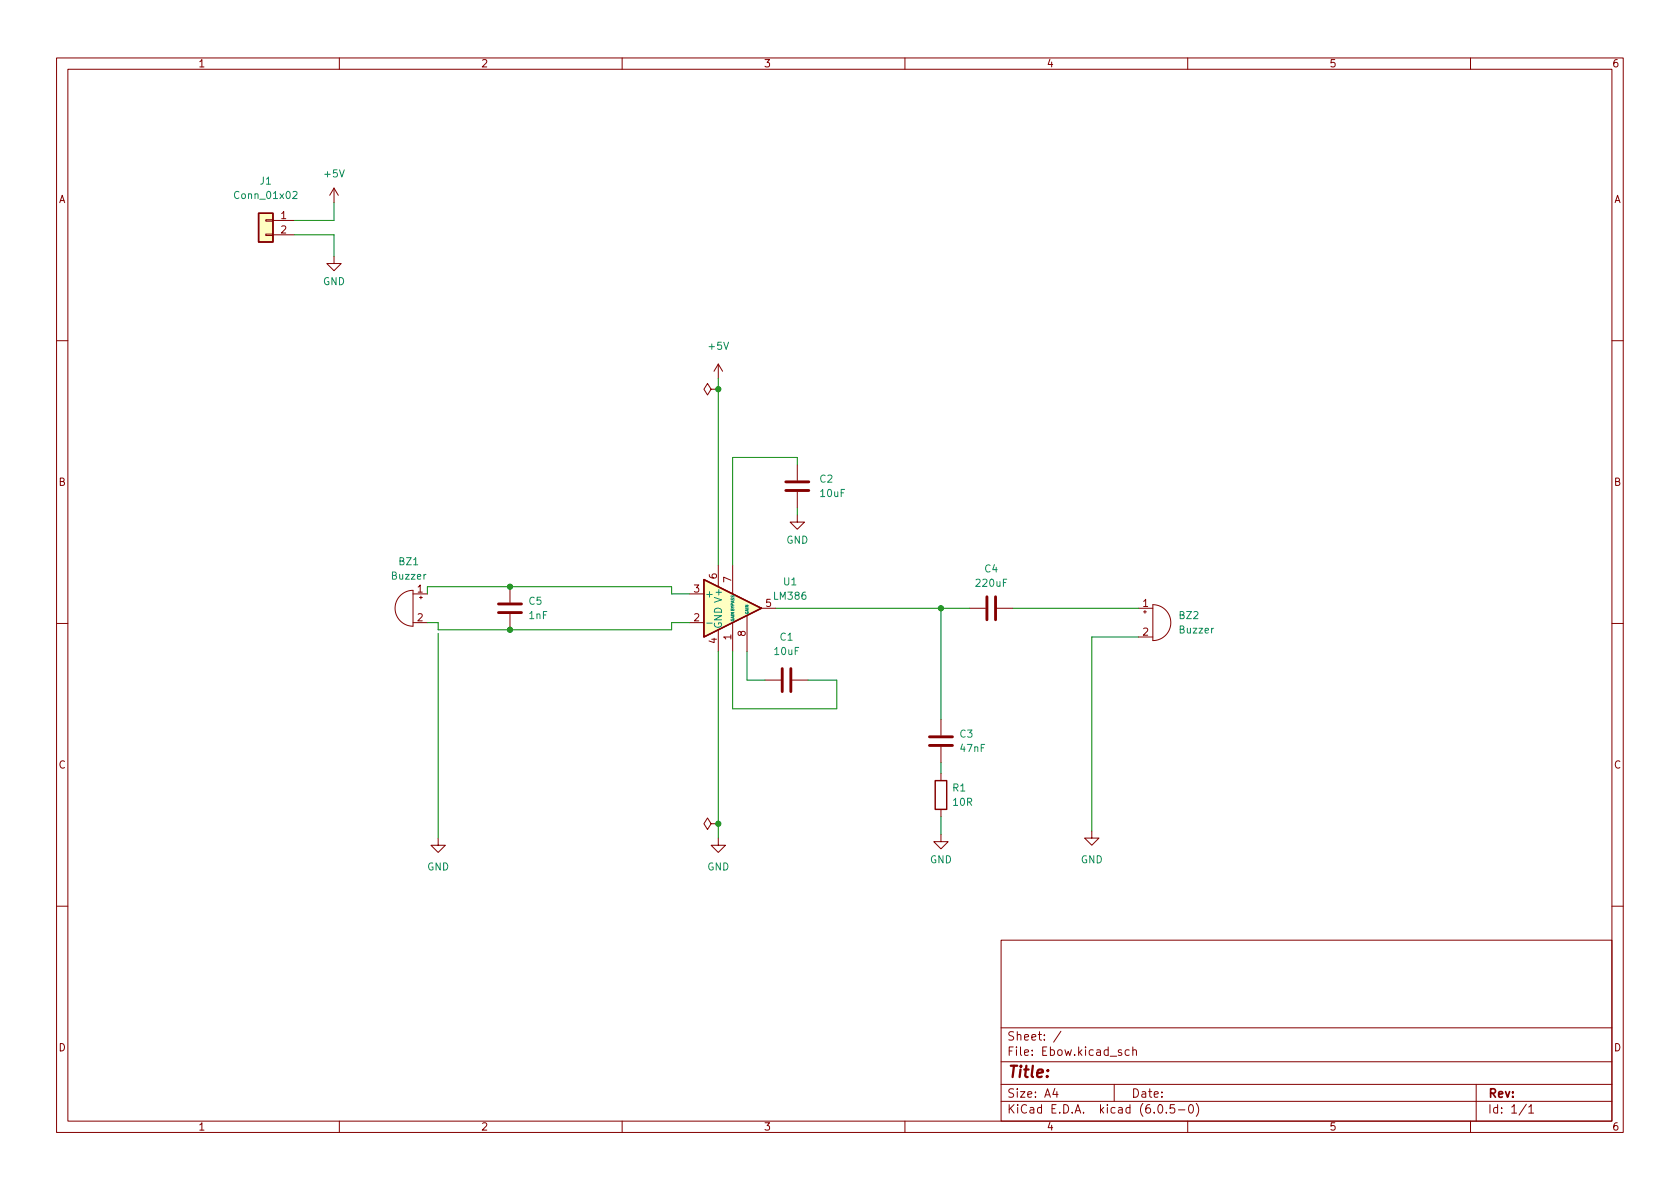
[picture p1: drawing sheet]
<svg xmlns="http://www.w3.org/2000/svg" width="297mm" height="210mm" viewBox="0 0 297 210" stroke-linecap="round" stroke-linejoin="round" font-family="sans-serif">
<g fill="none" stroke="#840000" stroke-width=".18">
<path d="M10 10.2h277v190.1h-277zM12 12.2h273v186.1h-273zM60 10.2v2M110 10.2v2M160 10.2v2M210 10.2v2M260 10.2v2M47 38.9h1.3v.2h-1.3zM48.3 39h3.8M59.1 33.3l-.8 1.2M59.1 33.3v2.5M59.1 33.3l.7 1.2"/>
<path d="M47 41.4h1.3v.3h-1.3zM48.3 41.5h3.8M59.1 45.3v1.3h1.2l-1.2 1.3-1.3-1.3h1.3M10 60.2h2M125.7 68.8l-.6-1-.6 1 .6 1 .6-1h1.3M127 68.8h.1M127 64.4v2.5M127 64.4l-.8 1.3M127 64.4l.8 1.3M285 60.2h2M127 99.9v3.9M129.5 99.9v5.1"/>
<path d="M141 91.1v1.2h1.2l-1.2 1.3-1.3-1.3h1.3M141 82.2v2.8M141 87v2.8M10 110.2h2M70.8 105.3a3.2 3.2 0 0 1 2.2-.9v6.3a3.2 3.2 0 0 1-2.9-1.9 3.2 3.2 0 0 1 .7-3.5zM73 110.1h2.6M73 105h2.6M74.2 105.7h.5M74.4 105.4v.5M90.2 103.8v2.7M90.2 108.6v2.8M121.9 110.1h2.6"/>
<path d="M121.9 105h2.6M127 111.4v3.8M129.5 110.1v5.1M132.1 108.8v6.4M134.6 107.6h2.6M171.4 107.6h2.8M176.3 107.6h2.8M201.3 107.6h2.5M201.3 112.6h2.5M202.2 108.2h.5M202.4 107.9v.6M203.8 106.9v6.4"/>
<path d="M203.8 106.9a3.2 3.2 0 0 1 3.2 3.2 3.2 3.2 0 0 1-3.2 3.2M285 110.2h2M135.3 120.3h2.7M140.1 120.3h2.8M166.4 127.2v2.8M166.4 132.1v2.8M166.4 136.8v1.2M77.5 148.2v1.3h1.2l-1.2 1.2-1.3-1.2h1.3M125.7 145.7l-.6-1.1-.6 1.1 .6 1 .6-1h1.3M127 148.2v1.3h1.3l-1.3 1.2-1.3-1.2h1.3M127 145.7h.1M166.4 147.6v1.2h1.2l-1.2 1.3-1.3-1.3h1.3"/>
<path d="M166.4 143.1v1.3M193 146.9v1.3h1.3l-1.3 1.3-1.2-1.3h1.2M10 160.2h2M177 166.3h108v32h-108zM285 160.2h2M60 198.3v2M110 198.3v2M160 198.3v2M177 194.8h108M177 191.8h108M177 187.8h108M177 181.8h108"/>
<path d="M186.5 192.5l-.4 1h1M186.9 193v1M187.6 182.4l-1.3 1.9M197 191.8v3M198.3 185.7l-.4-.1-.2 .2 .1 .3 .5 .1v.4h-.6M199.6 185.7l-.4-.1-.3 .3v.4l.2 .3h.5M200.3 185.8l.2-.2 .4 .1v.9M200.3 185.1v1.5M204.9 195.4l.2-.1a.81 .81 0 0 1 .6 .7 .81 .81 0 0 1-.3 .8h-.2a.81 .81 0 0 1-.6-.6 .81 .81 0 0 1 .3-.8zM206.2 196.7v.1M207.6 195.3h-.7v.7l.2-.1 .5 .1 .1 .2-.1 .5-.2 .1-.5-.1M208.4 196.3h1.1"/>
<path d="M210 198.3v2M210.4 195.4l.1-.1a.81 .81 0 0 1 .6 .7 .81 .81 0 0 1-.3 .8h-.2a.81 .81 0 0 1-.5-.6 .81 .81 0 0 1 .3-.8zM211.5 195.1a1.72 1.72 0 0 1 0 2.3M260 198.3v2M261 191.8v6.5M269.9 195.3l-1.3 1.9M270.3 195.8l.4-.5v1.5M270.3 196.8h.9"/>
</g>
<g fill="#ffffc2" stroke="#ffffc2" stroke-width=".18">
<path d="M124.5 102.5l10.1 5.1-10.1 5z"/>
<path d="M45.7 37.7h2.6v5.1h-2.6z"/>
</g>
<path d="M45.7 37.7h2.6v5.1h-2.6zM124.5 102.5l10.1 5.1-10.1 5zM165.4 138h2v5.1h-2z" fill="none" stroke="#840000" stroke-width=".25"/>
<path d="M51.8 34l.5-.2 .2 .4-.8 .9h.8M125 110.2h.9" fill="none" stroke="#008484" stroke-width=".18"/>
<path d="M138.9 86.7h4.1M138.9 85.2h4.1M88.1 106.8h4.1M88.1 108.3h4.1M138.3 118.2v4.1M139.8 118.2v4.1M174.5 105.5v4.1M176 105.5v4.1M164.3 130.3h4.1M164.3 131.8h4.1" fill="none" stroke="#840000" stroke-width=".51"/>
<g fill="none" stroke="#008400" stroke-width=".18">
<path d="M59.1 35.8v3.2h-7M52.1 41.5h7v3.8M127 66.9v33M141 82.2v-1.3h-11.5v19M141 89.8v1.3M75.6 110.1h1.9v1.3h41.2v-1.3h3.2M75.6 105v-1.2h43.1v1.2h3.2M77.5 112v36.2M127 115.2v33M129.5 115.2v10.1h18.5v-5h-5.1M132.1 115.2v5.1h3.2M137.2 107.6h34.2"/>
<path d="M166.4 107.6v19.6M179.1 107.6h22.2M201.3 112.6h-8.3v34.3M166.4 134.9v1.9M166.4 144.4v3.2"/>
</g>
<g fill="#008400" stroke="#008400" stroke-width=".18">
<circle cx="166.4" cy="107.6" r=".46"/>
<circle cx="127" cy="145.7" r=".46"/>
<circle cx="90.2" cy="103.8" r=".46"/>
<circle cx="127" cy="68.8" r=".46"/>
<circle cx="90.2" cy="111.4" r=".46"/>
</g>
<text font-size="2.8" fill="#840000" x="178" y="190.6">Title:</text>
<g font-size="2.1" fill="#840000">
<text x="178" y="184">Sheet: /</text>
<text x="178" y="186.7">File: Ebow.kicad_sch</text>
<text x="178" y="196.9">KiCad E.D.A. kicad (6.0.5-0)</text>
<text x="178" y="194.1">Size: A4</text>
<text x="200" y="194.1">Date:</text>
<text x="263" y="194.1">Rev:</text>
<text x="263" y="196.9">Id: 1/1</text>
</g>
<g font-size="1.8" fill="#840000">
<text x="35" y="11.9">1</text>
<text x="85" y="11.9">2</text>
<text x="135" y="11.9">3</text>
<text x="185" y="11.9">4</text>
<text x="235" y="11.9">5</text>
<text x="285" y="11.9">6</text>
<text x="10.3" y="35.9">A</text>
<text x="285.3" y="35.9">A</text>
<text x="49.7" y="38.7">1</text>
<text x="49.7" y="41.3">2</text>
<text x="10.3" y="85.9">B</text>
<text x="285.3" y="85.9">B</text>
<text x="73.8" y="104.8">1</text>
<text x="122.7" y="104.8">3</text>
<text x="126.7" y="102.3" transform="rotate(-90 126.7 102.3)">6</text>
<text x="129.3" y="103" transform="rotate(-90 129.3 103)">7</text>
<text x="135.4" y="107.3">5</text>
<text x="202.1" y="107.3">1</text>
<text x="73.8" y="109.8">2</text>
<text x="122.7" y="109.8">2</text>
<text x="126.7" y="113.8" transform="rotate(-90 126.7 113.8)">4</text>
<text x="129.3" y="113.1" transform="rotate(-90 129.3 113.1)">1</text>
<text x="131.8" y="112.5" transform="rotate(-90 131.8 112.5)">8</text>
<text x="202.1" y="112.4">2</text>
<text x="10.3" y="135.9">C</text>
<text x="285.3" y="135.9">C</text>
<text x="10.3" y="185.9">D</text>
<text x="285.3" y="185.9">D</text>
<text x="35" y="199.9">1</text>
<text x="85" y="199.9">2</text>
<text x="135" y="199.9">3</text>
<text x="185" y="199.9">4</text>
<text x="235" y="199.9">5</text>
<text x="285" y="199.9">6</text>
</g>
<g font-size="1.8" fill="#008484">
<text x="41.8" y="35.2">Conn_01x02</text>
<text x="46" y="32.6">J1</text>
<text x="57.5" y="31.4">+5V</text>
<text x="57.1" y="50.4">GND</text>
<text x="125.4" y="61.8">+5V</text>
<text x="145" y="85.3">C2</text>
<text x="145.1" y="87.9">10uF</text>
<text x="70.6" y="99.9">BZ1</text>
<text x="139" y="96.1">GND</text>
<text x="174.1" y="101.2">C4</text>
<text x="69.4" y="102.5">Buzzer</text>
<text x="93.5" y="106.9">C5</text>
<text x="124.6" y="105.7">+</text>
<text x="136.9" y="106">LM386</text>
<text x="138.6" y="103.5">U1</text>
<text x="172.7" y="103.8">220uF</text>
<text x="93.6" y="109.5">1nF</text>
<text x="127.6" y="111.2" transform="rotate(-90 127.6 111.2)">GND V+</text>
<text x="137.9" y="113.3">C1</text>
<text x="208.5" y="109.5">BZ2</text>
<text x="208.6" y="112">Buzzer</text>
<text x="137" y="115.8">10uF</text>
<text x="169.7" y="130.4">C3</text>
<text x="169.9" y="133">47nF</text>
<text x="168.5" y="139.9">R1</text>
<text x="168.6" y="142.5">10R</text>
<text x="75.5" y="153.9">GND</text>
<text x="125" y="153.9">GND</text>
<text x="164.4" y="152.6">GND</text>
<text x="191.1" y="152.6">GND</text>
</g>
<g font-size=".7" fill="#008484">
<text x="129.8" y="110" transform="rotate(-90 129.8 110)">GAIN BYPASS</text>
<text x="132.3" y="108.7" transform="rotate(-90 132.3 108.7)">GAIN</text>
</g>
</svg>
